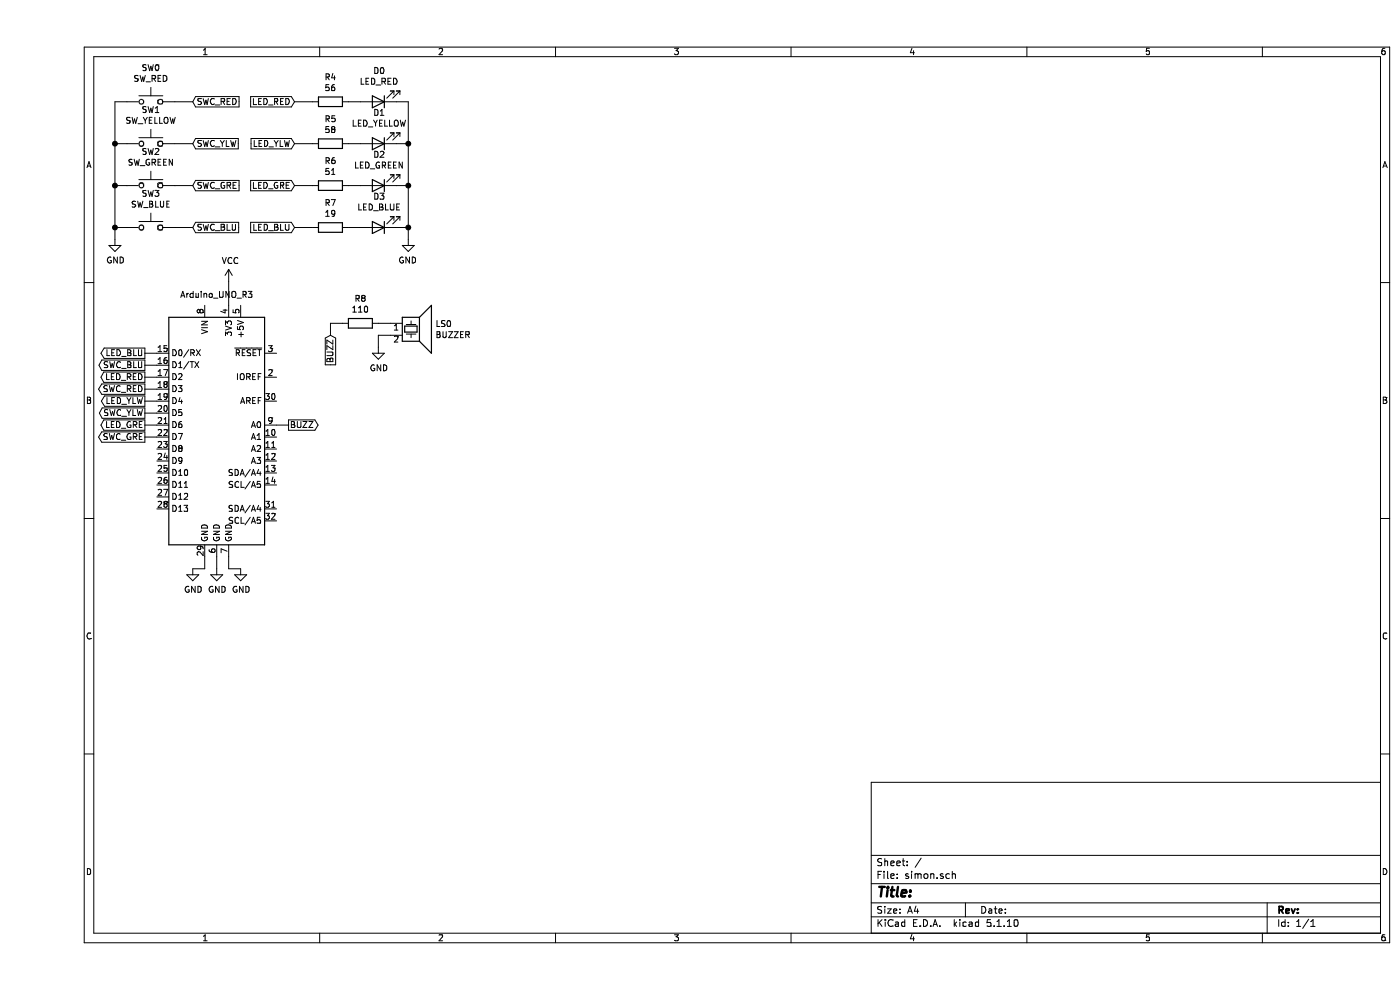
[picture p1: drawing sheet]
EESchema Schematic File Version 4
EELAYER 30 0
EELAYER END
$Descr A4 11693 8268
encoding utf-8
Sheet 1 1
Title ""
Date ""
Rev ""
Comp ""
Comment1 ""
Comment2 ""
Comment3 ""
Comment4 ""
$EndDescr
$Comp
L power:GND #PWR0101
U 1 1
P 650 2000
F 0 "#PWR0101" H 650 1750 50  0001 C CNN
F 1 "GND" H 655 1827 50  0000 C CNN
F 2 "" H 650 2000 50  0001 C CNN
F 3 "" H 650 2000 50  0001 C CNN
	1    650  2000
	1    0    0    -1  
$EndComp
$Comp
L Switch:SW_Push SW0
U 1 1
P 950 850
F 0 "SW0" H 950 1135 50  0000 C CNN
F 1 "SW_RED" H 950 1044 50  0000 C CNN
F 2 "Button_Switch_THT:SW_PUSH_6mm_H4.3mm" H 950 1050 50  0001 C CNN
F 3 "~" H 950 1050 50  0001 C CNN
	1    950  850 
	1    0    0    -1  
$EndComp
$Comp
L Switch:SW_Push SW1
U 1 1
P 950 1200
F 0 "SW1" H 950 1485 50  0000 C CNN
F 1 "SW_YELLOW" H 950 1394 50  0000 C CNN
F 2 "Button_Switch_THT:SW_PUSH_6mm_H4.3mm" H 950 1400 50  0001 C CNN
F 3 "~" H 950 1400 50  0001 C CNN
	1    950  1200
	1    0    0    -1  
$EndComp
$Comp
L Switch:SW_Push SW2
U 1 1
P 950 1550
F 0 "SW2" H 950 1835 50  0000 C CNN
F 1 "SW_GREEN" H 950 1744 50  0000 C CNN
F 2 "Button_Switch_THT:SW_PUSH_6mm_H4.3mm" H 950 1750 50  0001 C CNN
F 3 "~" H 950 1750 50  0001 C CNN
	1    950  1550
	1    0    0    -1  
$EndComp
$Comp
L Switch:SW_Push SW3
U 1 1
P 950 1900
F 0 "SW3" H 950 2185 50  0000 C CNN
F 1 "SW_BLUE" H 950 2094 50  0000 C CNN
F 2 "Button_Switch_THT:SW_PUSH_6mm_H4.3mm" H 950 2100 50  0001 C CNN
F 3 "~" H 950 2100 50  0001 C CNN
	1    950  1900
	1    0    0    -1  
$EndComp
Text GLabel 1300 850  2    50   Input ~ 0
SWC_RED
Text GLabel 1300 1200 2    50   Input ~ 0
SWC_YLW
Text GLabel 1300 1550 2    50   Input ~ 0
SWC_GRE
Wire Wire Line
	750  850  650  850 
Wire Wire Line
	750  1200 650  1200
Wire Wire Line
	750  1550 650  1550
Wire Wire Line
	650  1900 750  1900
Connection ~ 650  1900
Wire Wire Line
	650  1900 650  2000
Text GLabel 2150 850  0    50   Input ~ 0
LED_RED
Text GLabel 2150 1200 0    50   Input ~ 0
LED_YLW
Text GLabel 2150 1550 0    50   Input ~ 0
LED_GRE
Text GLabel 2150 1900 0    50   Input ~ 0
LED_BLU
$Comp
L Device:R R4
U 1 1
P 2450 850
F 0 "R4" V 2243 850 50  0000 C CNN
F 1 "56" V 2334 850 50  0000 C CNN
F 2 "Resistor_THT:R_Axial_DIN0207_L6.3mm_D2.5mm_P10.16mm_Horizontal" V 2380 850 50  0001 C CNN
F 3 "~" H 2450 850 50  0001 C CNN
	1    2450 850 
	0    1    1    0   
$EndComp
$Comp
L Device:R R5
U 1 1
P 2450 1200
F 0 "R5" V 2243 1200 50  0000 C CNN
F 1 "58" V 2334 1200 50  0000 C CNN
F 2 "Resistor_THT:R_Axial_DIN0207_L6.3mm_D2.5mm_P10.16mm_Horizontal" V 2380 1200 50  0001 C CNN
F 3 "~" H 2450 1200 50  0001 C CNN
	1    2450 1200
	0    1    1    0   
$EndComp
$Comp
L Device:R R6
U 1 1
P 2450 1550
F 0 "R6" V 2243 1550 50  0000 C CNN
F 1 "51" V 2334 1550 50  0000 C CNN
F 2 "Resistor_THT:R_Axial_DIN0207_L6.3mm_D2.5mm_P10.16mm_Horizontal" V 2380 1550 50  0001 C CNN
F 3 "~" H 2450 1550 50  0001 C CNN
	1    2450 1550
	0    1    1    0   
$EndComp
$Comp
L Device:R R7
U 1 1
P 2450 1900
F 0 "R7" V 2243 1900 50  0000 C CNN
F 1 "19" V 2334 1900 50  0000 C CNN
F 2 "Resistor_THT:R_Axial_DIN0207_L6.3mm_D2.5mm_P10.16mm_Horizontal" V 2380 1900 50  0001 C CNN
F 3 "~" H 2450 1900 50  0001 C CNN
	1    2450 1900
	0    1    1    0   
$EndComp
Wire Wire Line
	2150 850  2300 850 
Wire Wire Line
	2300 1200 2150 1200
Wire Wire Line
	2300 1550 2150 1550
Wire Wire Line
	2150 1900 2300 1900
$Comp
L power:GND #PWR0103
U 1 1
P 3100 2000
F 0 "#PWR0103" H 3100 1750 50  0001 C CNN
F 1 "GND" H 3105 1827 50  0000 C CNN
F 2 "" H 3100 2000 50  0001 C CNN
F 3 "" H 3100 2000 50  0001 C CNN
	1    3100 2000
	-1   0    0    -1  
$EndComp
$Comp
L Device:LED D0
U 1 1
P 2850 850
F 0 "D0" H 2843 595 50  0000 C CNN
F 1 "LED_RED" H 2843 686 50  0000 C CNN
F 2 "LED_THT:LED_D3.0mm" H 2850 850 50  0001 C CNN
F 3 "~" H 2850 850 50  0001 C CNN
	1    2850 850 
	-1   0    0    1   
$EndComp
$Comp
L Device:LED D1
U 1 1
P 2850 1200
F 0 "D1" H 2843 945 50  0000 C CNN
F 1 "LED_YELLOW" H 2843 1036 50  0000 C CNN
F 2 "LED_THT:LED_D3.0mm" H 2850 1200 50  0001 C CNN
F 3 "~" H 2850 1200 50  0001 C CNN
	1    2850 1200
	-1   0    0    1   
$EndComp
$Comp
L Device:LED D2
U 1 1
P 2850 1550
F 0 "D2" H 2843 1295 50  0000 C CNN
F 1 "LED_GREEN" H 2843 1386 50  0000 C CNN
F 2 "LED_THT:LED_D3.0mm" H 2850 1550 50  0001 C CNN
F 3 "~" H 2850 1550 50  0001 C CNN
	1    2850 1550
	-1   0    0    1   
$EndComp
$Comp
L Device:LED D3
U 1 1
P 2850 1900
F 0 "D3" H 2843 1645 50  0000 C CNN
F 1 "LED_BLUE" H 2843 1736 50  0000 C CNN
F 2 "LED_THT:LED_D3.0mm" H 2850 1900 50  0001 C CNN
F 3 "~" H 2850 1900 50  0001 C CNN
	1    2850 1900
	-1   0    0    1   
$EndComp
Wire Wire Line
	2700 1900 2600 1900
Wire Wire Line
	2600 1550 2700 1550
Wire Wire Line
	2700 1200 2600 1200
Wire Wire Line
	2600 850  2700 850 
Wire Wire Line
	3100 2000 3100 1900
Wire Wire Line
	3100 850  3000 850 
Wire Wire Line
	3000 1200 3100 1200
Connection ~ 3100 1200
Wire Wire Line
	3100 1200 3100 850 
Wire Wire Line
	3100 1550 3000 1550
Connection ~ 3100 1550
Wire Wire Line
	3100 1550 3100 1200
Wire Wire Line
	3000 1900 3100 1900
Connection ~ 3100 1900
Wire Wire Line
	3100 1900 3100 1550
Text GLabel 1300 1900 2    50   Input ~ 0
SWC_BLU
Wire Wire Line
	650  1200 650  1550
Connection ~ 650  1550
Wire Wire Line
	650  1550 650  1900
Wire Wire Line
	650  850  650  1200
Connection ~ 650  1200
$Comp
L Device:Speaker_Crystal LS0
U 1 1
P 3150 2700
F 0 "LS0" H 3325 2696 50  0000 L CNN
F 1 "BUZZER" H 3325 2605 50  0000 L CNN
F 2 "Buzzer_Beeper:Buzzer_12x9.5RM7.6" H 3115 2650 50  0001 C CNN
F 3 "~" H 3115 2650 50  0001 C CNN
	1    3150 2700
	1    0    0    -1  
$EndComp
$Comp
L Device:R R8
U 1 1
P 2700 2700
F 0 "R8" V 2493 2700 50  0000 C CNN
F 1 "110" V 2584 2700 50  0000 C CNN
F 2 "Resistor_THT:R_Axial_DIN0207_L6.3mm_D2.5mm_P10.16mm_Horizontal" V 2630 2700 50  0001 C CNN
F 3 "~" H 2700 2700 50  0001 C CNN
	1    2700 2700
	0    1    1    0   
$EndComp
Wire Wire Line
	2850 2700 2950 2700
Text GLabel 2450 2800 3    50   Input ~ 0
BUZZ
$Comp
L power:GND #PWR0104
U 1 1
P 2850 2900
F 0 "#PWR0104" H 2850 2650 50  0001 C CNN
F 1 "GND" H 2855 2727 50  0000 C CNN
F 2 "" H 2850 2900 50  0001 C CNN
F 3 "" H 2850 2900 50  0001 C CNN
	1    2850 2900
	1    0    0    -1  
$EndComp
Wire Wire Line
	2850 2900 2850 2800
Wire Wire Line
	2850 2800 2950 2800
Wire Wire Line
	2550 2700 2450 2700
Wire Wire Line
	2450 2700 2450 2800
Text GLabel 900  2950 0    50   Output ~ 0
LED_BLU
Text GLabel 900  3050 0    50   Output ~ 0
SWC_BLU
Text GLabel 900  3150 0    50   Output ~ 0
LED_RED
Text GLabel 900  3250 0    50   Output ~ 0
SWC_RED
Text GLabel 900  3350 0    50   Output ~ 0
LED_YLW
Text GLabel 900  3450 0    50   Output ~ 0
SWC_YLW
Text GLabel 900  3550 0    50   Output ~ 0
LED_GRE
Text GLabel 900  3650 0    50   Output ~ 0
SWC_GRE
Text GLabel 2100 3550 2    50   Output ~ 0
BUZZ
Wire Wire Line
	2100 3550 2000 3550
$Comp
L MCU_Module:Arduino_UNO_R3 A0
U 1 1
P 1500 3550
F 0 "A0" H 1500 4731 50  0001 C CNN
F 1 "Arduino_UNO_R3" H 1500 4639 50  0000 C CNN
F 2 "Module:Arduino_UNO_R3" H 1500 3550 50  0001 C CIN
F 3 "https://www.arduino.cc/en/Main/arduinoBoardUno" H 1500 3550 50  0001 C CNN
	1    1500 3550
	1    0    0    -1  
$EndComp
$Comp
L power:VCC #PWR0105
U 1 1
P 1600 2350
F 0 "#PWR0105" H 1600 2200 50  0001 C CNN
F 1 "VCC" H 1615 2523 50  0000 C CNN
F 2 "" H 1600 2350 50  0001 C CNN
F 3 "" H 1600 2350 50  0001 C CNN
	1    1600 2350
	1    0    0    -1  
$EndComp
Wire Wire Line
	1600 2350 1600 2550
$Comp
L power:GND #PWR0106
U 1 1
P 1700 4750
F 0 "#PWR0106" H 1700 4500 50  0001 C CNN
F 1 "GND" H 1705 4577 50  0000 C CNN
F 2 "" H 1700 4750 50  0001 C CNN
F 3 "" H 1700 4750 50  0001 C CNN
	1    1700 4750
	1    0    0    -1  
$EndComp
Wire Wire Line
	1600 4750 1600 4650
$Comp
L power:GND #PWR0107
U 1 1
P 1500 4750
F 0 "#PWR0107" H 1500 4500 50  0001 C CNN
F 1 "GND" H 1505 4577 50  0000 C CNN
F 2 "" H 1500 4750 50  0001 C CNN
F 3 "" H 1500 4750 50  0001 C CNN
	1    1500 4750
	1    0    0    -1  
$EndComp
Wire Wire Line
	1500 4750 1500 4650
$Comp
L power:GND #PWR0108
U 1 1
P 1300 4750
F 0 "#PWR0108" H 1300 4500 50  0001 C CNN
F 1 "GND" H 1305 4577 50  0000 C CNN
F 2 "" H 1300 4750 50  0001 C CNN
F 3 "" H 1300 4750 50  0001 C CNN
	1    1300 4750
	1    0    0    -1  
$EndComp
Wire Wire Line
	1400 4750 1400 4650
Wire Wire Line
	1400 4750 1300 4750
Wire Wire Line
	1600 4750 1700 4750
Wire Wire Line
	1150 850  1300 850 
Wire Wire Line
	1150 1200 1300 1200
Wire Wire Line
	1150 1550 1300 1550
Wire Wire Line
	1150 1900 1300 1900
Wire Wire Line
	900  3650 1000 3650
Wire Wire Line
	1000 3550 900  3550
Wire Wire Line
	900  3450 1000 3450
Wire Wire Line
	1000 3350 900  3350
Wire Wire Line
	900  3250 1000 3250
Wire Wire Line
	1000 3150 900  3150
Wire Wire Line
	900  3050 1000 3050
Wire Wire Line
	1000 2950 900  2950
$EndSCHEMATC
